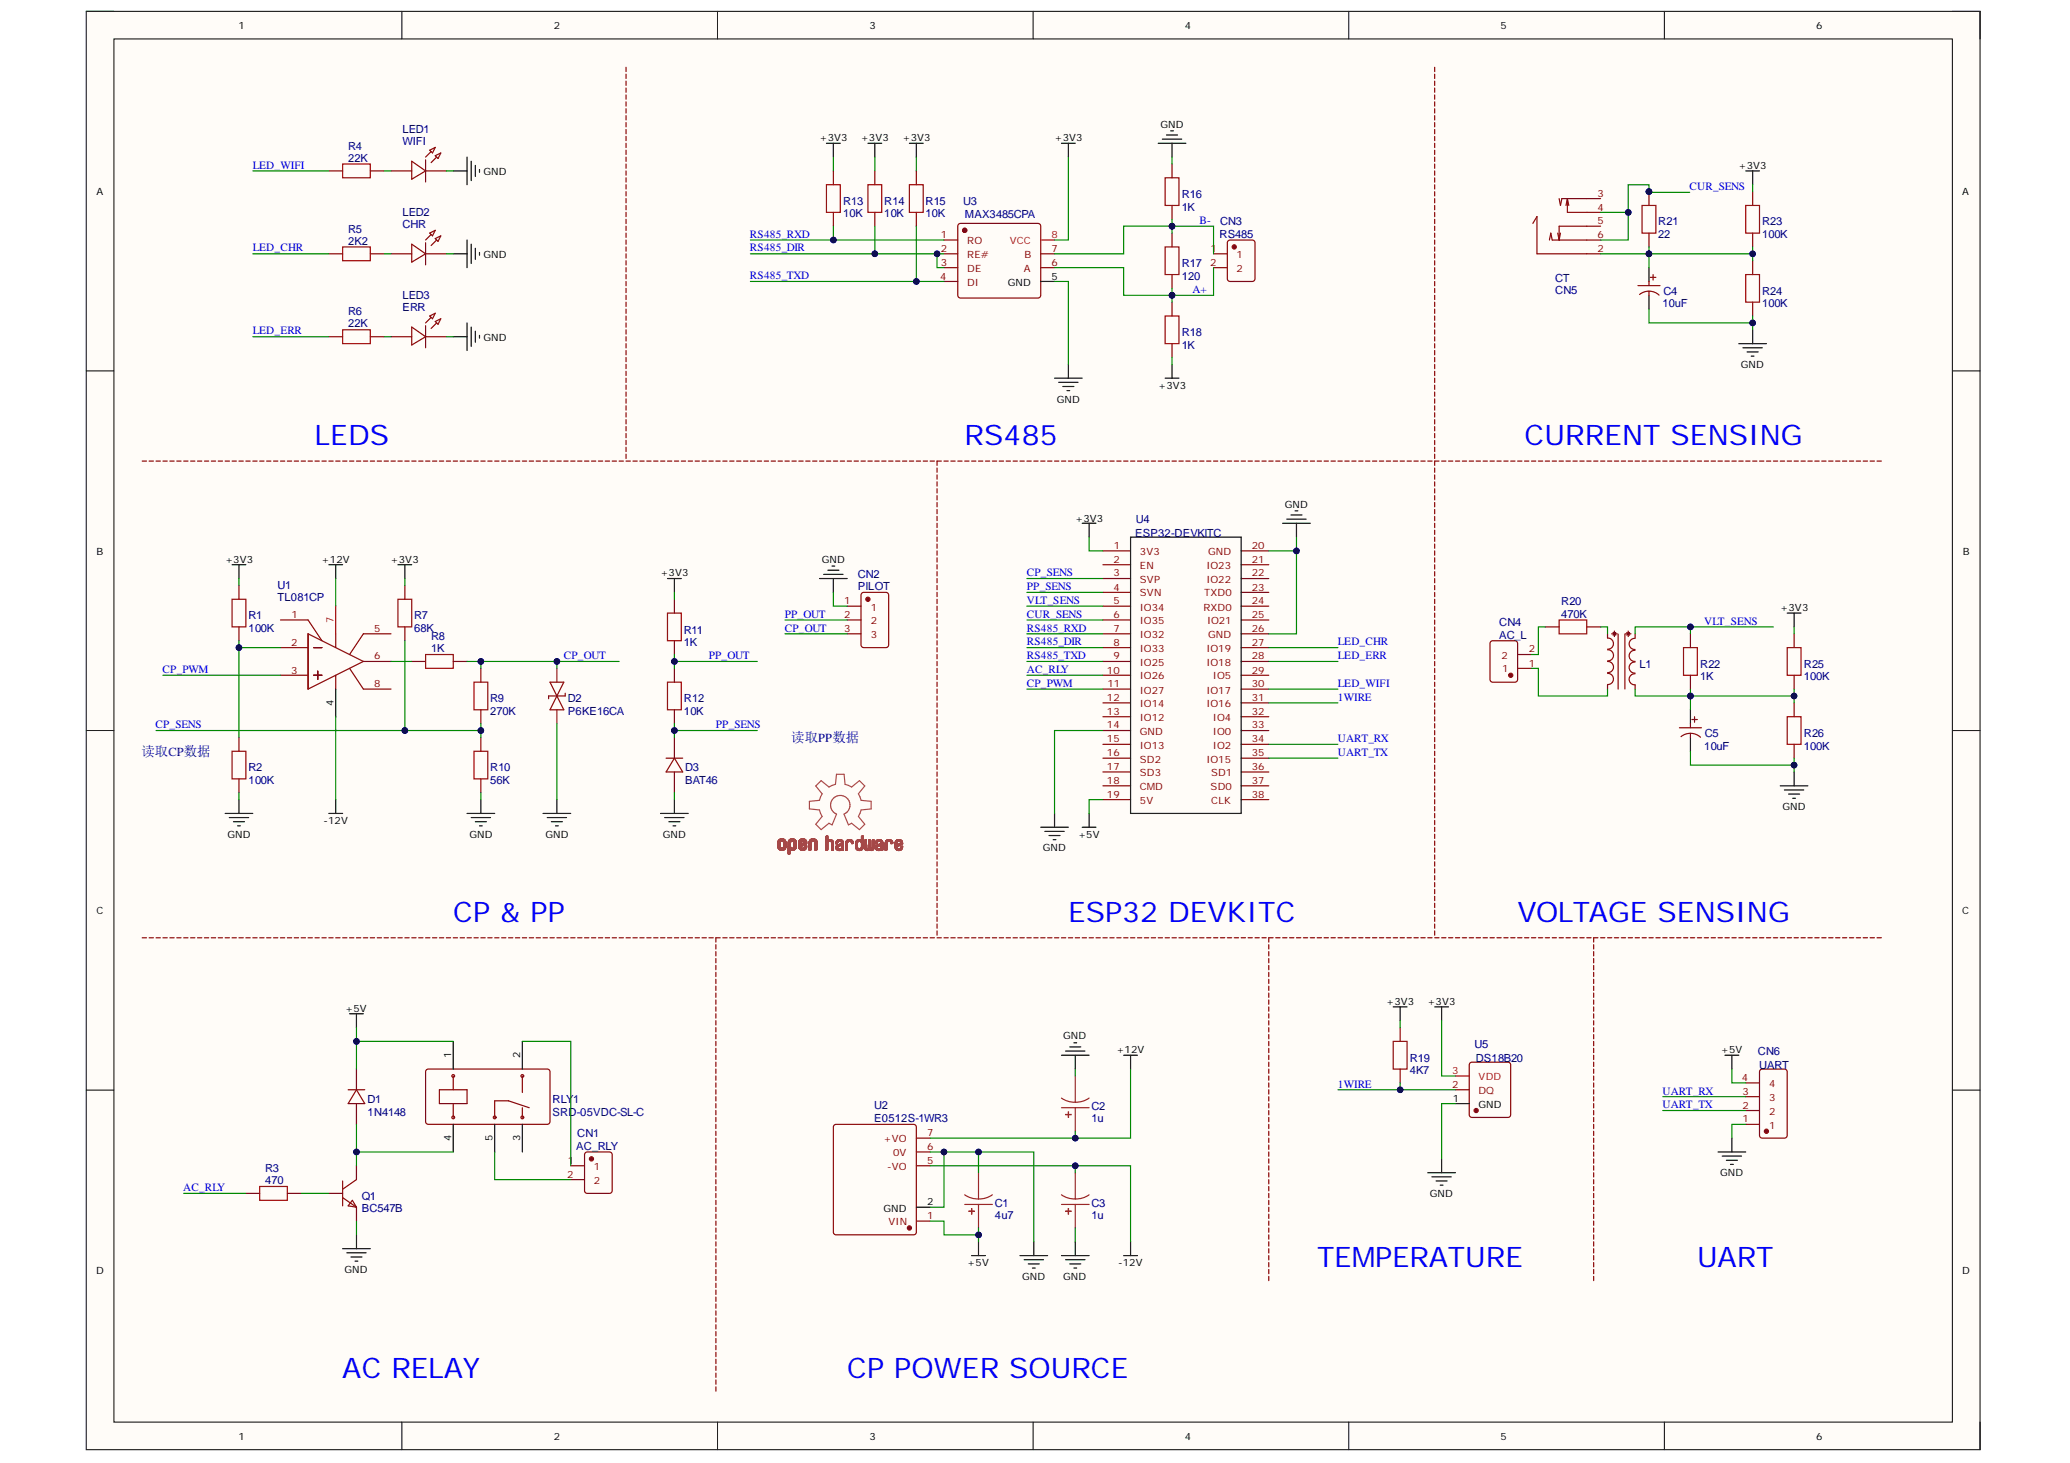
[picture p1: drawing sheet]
# Altium schematic sheet esp32-devkit-evse_2023-04-27.schdoc
size 347 x 264 mm

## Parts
C1  4u7  [CAP-D5.0×F2.0]
C2  1u  [CAP-D5.0×F2.0]
C3  1u  [CAP-D5.0×F2.0]
C4  10uF  [CAP-TH_BD5.0-P2.00-D0.8-FD]
C5  10uF  [CAP-TH_BD5.0-P2.00-D0.8-FD]
CN1  AC_RLY  [CONN-TH_P5.00_KF301-5.0-2P]
CN2  PILOT  [CONN-TH_3P-P5.00_KF301-5.0-3P]
CN3  RS485  [CONN-TH_P5.00_KF301-5.0-2P]
CN4  AC_L  [CONN-TH_P5.00_KF301-5.0-2P]
CN5  CT  [AUDIO-TH_HOOYA_PJ-358]
CN6  UART  [CONN-TH_B4B-XH-A-G]
D1  1N4148  [DO-35_BD2.0-L4.2-P8.20-D0.5-RD]
D2  P6KE16CA  [DO-15_BD3.1-L6.7-P10.70-D0.9-BI]
D3  BAT46  [DO-35_BD2.0-L4.2-P8.20-D0.5-RD]
L1  Qingxian  [ZMPT107-1]  (value not drawn)
LED1  WIFI  [LED-TH_BD3.0_BLUE]
LED2  CHR  [LED-TH_BD3.0_GREEN]
LED3  ERR  [LED-TH_BD3.0_RED]
LOGO1  OSHW-LOGOL  [OSHW-LOGO-L]  (value not drawn)
Q1  BC547B  [TO-92-3_L4.9-W3.7-P2.54-L]
R1  100K  [R_AXIAL-0.4]
R2  100K  [R_AXIAL-0.4]
R3  470  [R_AXIAL-0.4]
R4  22K  [R_AXIAL-0.4]
R5  2K2  [R_AXIAL-0.4]
R6  22K  [R_AXIAL-0.4]
R7  68K  [R_AXIAL-0.4]
R8  1K  [R_AXIAL-0.4]
R9  270K  [R_AXIAL-0.4]
R10  56K  [R_AXIAL-0.4]
R11  1K  [R_AXIAL-0.4]
R12  10K  [R_AXIAL-0.4]
R13  10K  [R_AXIAL-0.4]
R14  10K  [R_AXIAL-0.4]
R15  10K  [R_AXIAL-0.4]
R16  1K  [R_AXIAL-0.4]
R17  120  [R_AXIAL-0.4]
R18  1K  [R_AXIAL-0.4]
R19  4K7  [R_AXIAL-0.4]
R20  470K  [R_AXIAL-0.4]
R21  22  [R_AXIAL-0.4]
R22  1K  [R_AXIAL-0.4]
R23  100K  [R_AXIAL-0.4]
R24  100K  [R_AXIAL-0.4]
R25  100K  [R_AXIAL-0.4]
R26  100K  [R_AXIAL-0.4]
RLY1  SRD-05VDC-SL-C  [RELAY-TH_SRD-XXVDC-XL-C]
U1  TL081CP  [PDIP-8_L9.3-W6.4-P2.54-LS7.6-BL]
U2  E0512S-1WR3  [PWRM-TH_E05XXS-1WR3]
U3  MAX3485CPA  [DIP-8_L9.8-W6.6-P2.54-LS7.6-BL]
U4  ESP32-DEVKITC  [ESP32-DEVKITC-32D]
U5  DS18B20  [TO-92-3_L4.9-W3.7-P2.54-L]

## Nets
+3V3: R1.1 R7.1 R11.1 R13.1 R14.1 R15.1 R18.2 R19.1 R23.1 R25.1 U3.8(VCC) U4.1(3V3) U5.3(VDD)
+5V: C1.1 CN6.4 D1.1 RLY1.1 U2.1(VIN) U4.19(5V)
+12V: C2.1 U1.7(V+) U2.7(+VO)
-12V: C3.2 U1.4(V-) U2.5(-VO)
GND: C1.2 C2.2 C3.1 C4.2 C5.2 CN2.1 CN6.1 D2.1(K) D3.2 LED1.2 LED2.2 LED3.2 Q1.3(E) R2.2 R10.2 R16.1 R24.2 R26.2 U2.2(GND) U2.6(0V) U3.5(GND) U4.14(GND) U4.20(GND) U4.26(GND) U5.1(GND)
1WIRE: R19.2 U4.31(IO16) U5.2(DQ)
A+: CN3.2 R17.2 R18.1 U3.6(A)
AC_RLY: R3.1 U4.10(IO26)
B-: CN3.1 R16.2 R17.1 U3.7(B)
CP_OUT: CN2.3 D2.2(A) R8.2 R9.1
CP_PWM: U1.3(IN+) U4.11(IO27)
CP_SENS: R7.2 R9.2 R10.1 U4.3(SVP)
CUR_SENS: CN5.4 CN5.6 R21.1 U4.6(IO35)
LED_CHR: R5.1 U4.27(IO19)
LED_ERR: R6.1 U4.28(IO18)
LED_WIFI: R4.1 U4.30(IO17)
PP_OUT: CN2.2 R11.2 R12.1
PP_SENS: D3.1 R12.2 U4.4(SVN)
RS485_DIR: R14.2 U3.2(RE#) U3.3(DE) U4.8(IO33)
RS485_RXD: R13.2 U3.1(RO) U4.7(IO32)
RS485_TXD: R15.2 U3.4(DI) U4.9(IO25)
UART_RX: CN6.3 U4.34(IO2)
UART_TX: CN6.2 U4.35(IO15)
VLT_SENS: L1.1 R22.1 U4.5(IO34)
NetC4_1: C4.1 CN5.2 R21.2 R23.2 R24.1
NetC5_1: C5.1 L1.2 R22.2 R25.2 R26.1
NetCN1_1: CN1.1 RLY1.2
NetCN1_2: CN1.2 RLY1.5
NetCN4_1: CN4.1 L1.4
NetCN4_2: CN4.2 R20.1
NetD1_2: D1.2 Q1.1(C) RLY1.4
NetL1_3: L1.3 R20.2
NetLED1_1: LED1.1 R4.2
NetLED2_1: LED2.1 R5.2
NetLED3_1: LED3.1 R6.2
NetQ1_2: Q1.2(B) R3.2
NetR1_2: R1.2 R2.1 U1.2(IN-)
NetR8_1: R8.1 U1.6(OUT)

Not connected (* = marked no-connect by the designer): CN5 3 5; RLY1 3; U1 1(OS_NULL) 5(OS_NULL) 8(NC); U4 2(EN) 12(IO14) 13(IO12) 15(IO13) 16(SD2) 17(SD3) 18(CMD) 21(IO23) 22(IO22) 23(TXD0) 24(RXD0) 25(IO21) 29(IO5) 32(IO4) 33(IO0) 36(SD1) 37(SD0) 38(CLK)

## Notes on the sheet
- LEDS
- RS485
- CURRENT SENSING
- 读取CP数据
- 读取PP数据
- CP & PP
- ESP32 DEVKITC
- VOLTAGE SENSING
- TEMPERATURE
- UART
- AC RELAY
- CP POWER SOURCE
